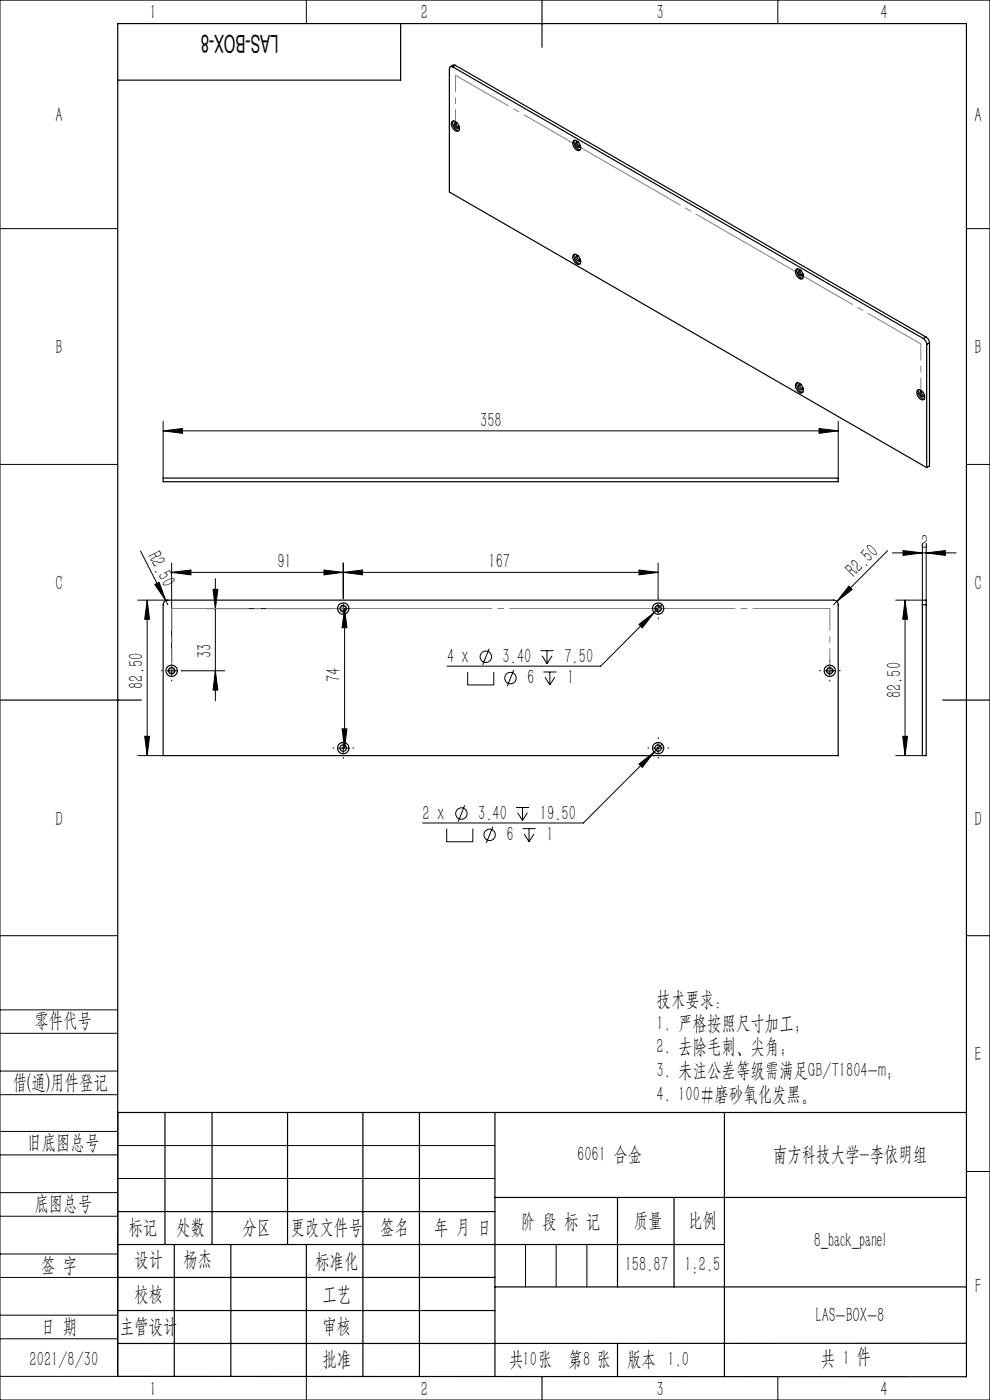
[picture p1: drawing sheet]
<svg xmlns="http://www.w3.org/2000/svg" width="210mm" height="297mm" viewBox="0 0 210 297" stroke-linecap="round" stroke-linejoin="round" font-family="sans-serif">
<g fill="none" stroke="#000" stroke-width=".21">
<path d="M0 0h210v297h-210zM65 0v5M165 0v5M0 48.5h25M205 48.5h5M0 98.5h25M34.6 91.4l4.1-.5v1zM34.6 89.4v12M34.6 91.4h143.2M173.7 90.9l4.1 .5-4.1 .5zM177.8 89.4v12M205 98.5h5"/>
<path d="M29.8 116.9l5.4 10.5M36.4 119.4v20.7M72.8 119.4v7.5M139.6 119.4v7.5M188.3 116.8l-11.5 11.5M189.3 117.3h13.5M191.6 116.8l4.1 .5-4.1 .5zM195.7 115.3v12h-5.7M196.5 117.3l4-.5v1zM196.5 115.3v12M29.2 127.3h6.4M31.2 127.3l.5 4.1h-1z"/>
<path d="M31.2 127.3v33M32.8 124l1-.5 1.4 3.9zM35.2 127.4l.4 .9M36.4 121.4l4.1-.5v1.1zM36.4 121.4h103.2M43.7 129.1h26.9M45.2 125h1l-.5 4.1zM45.7 122.8v25.9M68.7 120.9l4.1 .5-4.1 .6zM71.8 129.1h2M72.8 121.4l4.1-.5v1.1zM72.8 128.1v2"/>
<path d="M73.1 129.1l.5 4.1h-1zM73.1 129.1v29.6M103.8 137.6l-1.4 3.5M114.7 138h2.7M115 139.1l1 1.7M116 138v2.8M117.1 139.1l-1.1 1.7M135.5 120.9l4.1 .5-4.1 .6zM135.5 132.5l3.2-2.5-2.5 3.2zM138.6 129.1h2M139.6 128.1v2M140.4 128.3l-13 13h-32.6"/>
<path d="M180.1 124.4l.7 .7-3.3 2.5zM192 127.3v33M192 127.3l.5 4.1h-1zM30.7 156.2h1l-.5 4.1zM35.4 142.3h2M36.4 141.3v2M38.6 142.3h9.1M45.7 142.3l.5 4.1h-1zM71.8 158.7h2M72.6 154.6h1l-.5 4.1zM72.8 157.7v2M99.2 142.6v2.7h5.5v-2.7"/>
<path d="M109 142.1l-1.4 3.5M115.3 142.6h2.7M115.6 143.6l1 1.7M116.6 142.6v2.7M117.7 143.6l-1.1 1.7M138.6 158.7h2M139.6 157.7v2M140.4 157.9l-16.6 16.7h-34.2M175 142.3h2M176 141.3v2M191.5 156.2h1l-.5 4.1zM29.2 160.3h5.4"/>
<path d="M94.8 175.8v2.8h5.5v-2.8M98.6 170.8l-1.4 3.5M104.6 175.4l-1.4 3.4M109.5 171.3h2.7M109.8 172.4l1 1.7M110.8 171.3v2.8M110.8 175.8h2.8M111.2 176.9l1 1.7M111.9 172.4l-1.1 1.7M112.2 175.8v2.8M113.3 176.9l-1.1 1.7M135.5 162.1l3.2-2.5-2.5 3.2z"/>
<path d="M190 160.3h5.7M0 198.5h25M205 198.5h5M0 214.2h25M0 219.2h25M0 232.2h25M0 227.2h25M25 236v56h-25M0 245h25M0 240h25M0 258h25M0 253h25"/>
<path d="M25 243h80M25 250h80M205 248.5h5M0 271h25M0 266h25M0 279h25M111.5 264v9M118 264v9M124.5 264v9M0 284h25M65 292.1v4.9M153.7 292h.1"/>
<path d="M165 292v5"/>
<circle cx="103.1" cy="139.3" r="1.21"/>
<circle cx="108.3" cy="143.8" r="1.21"/>
<circle cx="97.9" cy="172.6" r="1.21"/>
<circle cx="103.9" cy="177.1" r="1.2"/>
</g>
<g fill="none" stroke="#808080" stroke-width=".25">
<path d="M96.3 26.4a.49 .49 0 0 1 .6 .2 .49 .49 0 0 1-.2 .6l-.3-.2zM122 30.5a.46 .46 0 0 1 .6 .2 .46 .46 0 0 1-.2 .6l-.3-.3zM169.3 57.7a.46 .46 0 0 1 .5 .3 .46 .46 0 0 1-.1 .6l-.4-.4zM195.1 83.3a.5 .5 0 0 1 .5 .3 .5 .5 0 0 1-.2 .6l-.3-.2-.2-.4z"/>
<circle cx="72.8" cy="129.1" r=".51"/>
<circle cx="139.6" cy="129.1" r=".5"/>
<circle cx="36.4" cy="142.3" r=".49"/>
<circle cx="176" cy="142.3" r=".49"/>
</g>
<g fill="none" stroke="#000" stroke-width=".25">
<path d="M85 5v12h-60M96 14.2a.44 .44 0 0 0-.5-.1 .44 .44 0 0 0-.2 .5v26.1l101.3 58.5M96 14.2l99.9 57.6M96.6 13.9l-.4-.1-.7 .3M96.6 13.9l-.6 .3M96.6 13.9l99.8 57.6M115 0v10M95.8 25.9a.68 .68 0 0 1 1.2 .2 1 1 0 0 1 0 1.8 1.58 1.58 0 0 1-1.2-2zM96.2 25.7a1.54 1.54 0 0 0 1.1 2M96.7 26l.2 .7 .4 .4M97 26.1l-.4-.1a.76 .76 0 0 0-.1 .8 .76 .76 0 0 0 .7 .4l.1-.5M121.7 29.8a1.34 1.34 0 0 1 1.2 2.1 1.43 1.43 0 0 1-1.2-2.1z"/>
<path d="M121.9 29.8a1.54 1.54 0 0 0 1.1 2M122.4 30.1l.1 .5 .6 .5M122.7 30.2l-.4-.1a.71 .71 0 0 0 0 .8 .71 .71 0 0 0 .7 .4l.1-.5M121.7 54a1.37 1.37 0 0 1 1.3 1.9 .78 .78 0 0 1-1.2-.4l-.3-.8zM121.9 53.9a1.54 1.54 0 0 0 1.1 2M122.4 54.3l.1 .4 .6 .6M122.7 54.4l-.4-.1a.71 .71 0 0 0 0 .8 .71 .71 0 0 0 .7 .3l.1-.4M168.9 57.1a1.34 1.34 0 0 1 1.2 2.1 1.43 1.43 0 0 1-1.2-2.1zM169.1 57a1.54 1.54 0 0 0 1.2 2.1M169.7 57.3v.6l.6 .5M170 57.5l-.4-.1a.66 .66 0 0 0-.1 .8 .66 .66 0 0 0 .8 .2v-.3M195.9 71.8a1.38 1.38 0 0 1 .7 1.3"/>
<path d="M196.4 71.5a1.52 1.52 0 0 1 .8 1.2M196.4 71.5l-.5 .3M196.6 73.1v26.1M197.2 72.7l-.6 .4M197.2 72.7v26.1l-.6 .4M168.9 81.3a1.37 1.37 0 0 1 1.4 1.9 .78 .78 0 0 1-1.2-.4l-.4-.9zM169.1 81.2a1.54 1.54 0 0 0 1.2 2M169.7 81.5v.5l.6 .6M170 81.7l-.4-.2a.71 .71 0 0 0-.1 .8 .71 .71 0 0 0 .7 .4l.1-.4M194.7 82.8a1.3 1.3 0 0 1 1.4 1.4 .58 .58 0 0 1-.4 .7 .58 .58 0 0 1-.7-.4l-.5-.8v-.8zM194.9 82.7a1.59 1.59 0 0 0 1.1 2M195.4 83l.2 .7 .4 .3"/>
<path d="M195.7 83.1l-.2-.1a.65 .65 0 0 0-.4 .7 .65 .65 0 0 0 .7 .5l.2-.1 .1-.4M34.6 101.4h143.2v.8h-143.2zM34.9 127.6l.5-.3h141.4a.96 .96 0 0 1 1 1v32h-143.2v-32zM195.7 128.3v-1h.8v1M195.7 128.3v32h.8v-32M195.7 128.3h.8M0 148.5h30M200 148.5h10M25 236h180M35 236v28M45 236v28M61 236v28"/>
<path d="M77 236v56M89 236v56M105 236v56M153.7 236v56M25 257h80M105 254h100M131 254v19M143 254v19M25 264h128.7M25 271h80M25 278h80M37 264v28"/>
<path d="M49 264v28M65 264.1v28M105 273h100M25 292l180 .1v-287.1h-180v287M115 292v5M131 285v7M205 285h-180"/>
<circle cx="72.8" cy="129.1" r=".68"/>
<circle cx="72.8" cy="129.1" r="1.2"/>
<circle cx="139.6" cy="129.1" r="1.18"/>
<circle cx="139.6" cy="129.1" r=".68"/>
<circle cx="36.4" cy="142.3" r=".68"/>
<circle cx="36.4" cy="142.3" r="1.2"/>
<circle cx="72.8" cy="158.7" r=".68"/>
<circle cx="72.8" cy="158.7" r="1.21"/>
<circle cx="139.6" cy="158.7" r="1.2"/>
<circle cx="139.6" cy="158.7" r=".68"/>
<circle cx="176" cy="142.3" r="1.2"/>
<circle cx="176" cy="142.3" r=".68"/>
</g>
<g fill="none" stroke="#000" stroke-width=".21" stroke-dasharray="30.5 1.3 1.3 1.3">
<path d="M70.8 129.1h-.2M72.8 127.1v-.2M72.8 131.1v.2M74.8 129.1h.2M137.6 129.1h-.2M139.6 127.1v-.2M139.6 131.1v.2M141.6 129.1h.2M34.4 142.3h-.2M36.4 140.3v-.2M36.4 144.3v.2M38.4 142.3h.2"/>
<path d="M70.8 158.7h-.2M72.8 156.7v-.2M74.8 158.7h.2M137.6 158.7h-.2M139.6 156.7v-.2M141.6 158.7h.2M174 142.3h-.2M176 140.3v-.2M176 144.3v.2M178 142.3h.2M72.8 160.7v.2M139.6 160.7v.2"/>
</g>
<path d="M96.6 26.8v-10.8M195.3 73v10.7" fill="none" stroke="#808080" stroke-width=".21" stroke-dasharray="30.5 1.3 1.3 1.3" stroke-dashoffset="27"/>
<path d="M96.6 16l25.8 14.8M169.6 58.1l25.7 14.9" fill="none" stroke="#808080" stroke-width=".21" stroke-dasharray="30.5 1.3 1.3 1.3" stroke-dashoffset="17.5"/>
<path d="M122.4 30.8l47.2 27.3" fill="none" stroke="#808080" stroke-width=".21" stroke-dasharray="30.5 1.3 1.3 1.3" stroke-dashoffset="5.1"/>
<path d="M176 129.1v13.2M36.4 142.3v-13.2" fill="none" stroke="#808080" stroke-width=".21" stroke-dasharray="30.5 1.3 1.3 1.3" stroke-dashoffset="25.8"/>
<path d="M36.4 129.1h36.4M139.6 129.1h36.4" fill="none" stroke="#808080" stroke-width=".21" stroke-dasharray="30.5 1.3 1.3 1.3" stroke-dashoffset="14.2"/>
<path d="M72.8 129.1h66.8" fill="none" stroke="#808080" stroke-width=".21" stroke-dasharray="30.5 1.3 1.3 1.3" stroke-dashoffset="-1"/>
<g fill="#000">
<path d="M32.8 124l1-.5 1.4 3.9zM180.1 124.4l.7 .7-3.3 2.5z"/>
<path d="M196.5 117.3l4-.5v1zM191.6 116.8l4.1 .5-4.1 .5z"/>
<path d="M31.2 127.3l.5 4.1h-1zM30.7 156.2h1l-.5 4.1zM45.2 125h1l-.5 4.1zM45.7 142.3l.5 4.1h-1zM192 127.3l.5 4.1h-1zM191.5 156.2h1l-.5 4.1z"/>
<path d="M72.8 121.4l4.1-.5v1.1zM135.5 120.9l4.1 .5-4.1 .6zM36.4 121.4l4.1-.5v1.1zM68.7 120.9l4.1 .5-4.1 .6zM135.5 132.5l.7 .7 2.5-3.2zM135.5 162.1l.7 .7 2.5-3.2zM34.6 91.4l4.1-.5v1zM173.7 90.9l4.1 .5-4.1 .5z"/>
<path d="M72.6 154.6h1l-.5 4.1zM73.1 129.1l.5 4.1h-1z"/>
</g>
<text font-size="5.2" x="59.1" y="7.3" transform="rotate(-180 59.1 7.3)">LAS-BOX-8</text>
<g font-size="4.4">
<text x="31.7" y="4.1">1</text>
<text x="89.2" y="4.1">2</text>
<text x="139.2" y="4.1">3</text>
<text x="186.7" y="4.1">4</text>
<text x="11.7" y="25.9">A</text>
<text x="206.7" y="25.9">A</text>
<text x="11.7" y="75.1">B</text>
<text x="206.7" y="75.1">B</text>
<text x="101.8" y="90.5">358</text>
<text x="31.2" y="117.9" transform="rotate(63 31.2 117.9)">R2.50</text>
<text x="195.4" y="116.4">2</text>
<text x="11.7" y="125.1">C</text>
<text x="58.8" y="120.5">91</text>
<text x="103.6" y="120.5">167</text>
<text x="181.2" y="122.7" transform="rotate(-45 181.2 122.7)">R2.50</text>
<text x="206.7" y="125.1">C</text>
<text x="44.8" y="139.7" transform="rotate(-90 44.8 139.7)">33</text>
<text x="94.8" y="140.6">4 x</text>
<text x="106.6" y="140.6">3.40</text>
<text x="119.7" y="140.6">7.50</text>
<text x="30.4" y="146.1" transform="rotate(-90 30.4 146.1)">82.50</text>
<text x="72.2" y="144.7" transform="rotate(-90 72.2 144.7)">74</text>
<text x="111.8" y="145.1">6</text>
<text x="120.3" y="145.1">1</text>
<text x="191.1" y="148.2" transform="rotate(-90 191.1 148.2)">82.50</text>
<text x="89.6" y="173.9">2 x</text>
<text x="101.4" y="173.9">3.40</text>
<text x="114.5" y="173.9">19.50</text>
<text x="11.7" y="175.1">D</text>
<text x="107.4" y="178.4">6</text>
<text x="115.9" y="178.4">1</text>
<text x="206.7" y="175.1">D</text>
<text x="139.3" y="213.5">技术要求：</text>
<text x="7.3" y="217.9">零件代号</text>
<text x="139.3" y="218.5">1. 严格按照尺寸加工；</text>
<text x="139.3" y="223.5">2. 去除毛刺、尖角；</text>
<text x="206.7" y="225.1">E</text>
<text x="2.7" y="231">借(通)用件登记</text>
<text x="139.3" y="228.5">3. 未注公差等级需满足GB/T1804-m；</text>
<text x="139.3" y="233.5">4. 100#磨砂氧化发黑。</text>
<text x="5.8" y="243.7">旧底图总号</text>
<text x="122.4" y="246.2">6061 合金</text>
<text x="164" y="246.2">南方科技大学-李依明组</text>
<text x="7.3" y="256.8">底图总号</text>
<text x="27.2" y="261.8">标记</text>
<text x="37.4" y="261.8">处数</text>
<text x="51.5" y="261.8">分区</text>
<text x="61.7" y="261.8">更改文件号</text>
<text x="80.6" y="261.8">签名</text>
<text x="92.1" y="261.8">年 月 日</text>
<text x="110.5" y="260.4">阶 段 标 记</text>
<text x="134.4" y="260.4">质量</text>
<text x="145.9" y="260.4">比例</text>
<text x="8.7" y="269.8">签 字</text>
<text x="28.5" y="268.7">设计</text>
<text x="38.9" y="268.7">杨杰</text>
<text x="66.9" y="269">标准化</text>
<text x="132.5" y="269.7">158.87</text>
<text x="145.2" y="269.7">1:2.5</text>
<text x="172.7" y="264.6">8_back_panel</text>
<text x="28.5" y="275.9">校核</text>
<text x="68.4" y="275.9">工艺</text>
<text x="206.8" y="274.4">F</text>
<text x="173.1" y="280.6">LAS-BOX-8</text>
<text x="8.7" y="282.8">日 期</text>
<text x="25.4" y="282.8">主管设计</text>
<text x="68.4" y="282.8">审核</text>
<text x="6.3" y="289.9">2021/8/30</text>
<text x="68.4" y="289.9">批准</text>
<text x="108" y="289.9">共 张</text>
<text x="110.8" y="289.9">10</text>
<text x="120.5" y="289.9">第 张</text>
<text x="123.7" y="289.9">8</text>
<text x="133" y="289.9">版本 1.0</text>
<text x="174.1" y="289.5">共 1 件</text>
<text x="31.7" y="296.1">1</text>
<text x="89.2" y="296.1">2</text>
<text x="139.2" y="296.1">3</text>
<text x="186.7" y="296.1">4</text>
</g>
</svg>
